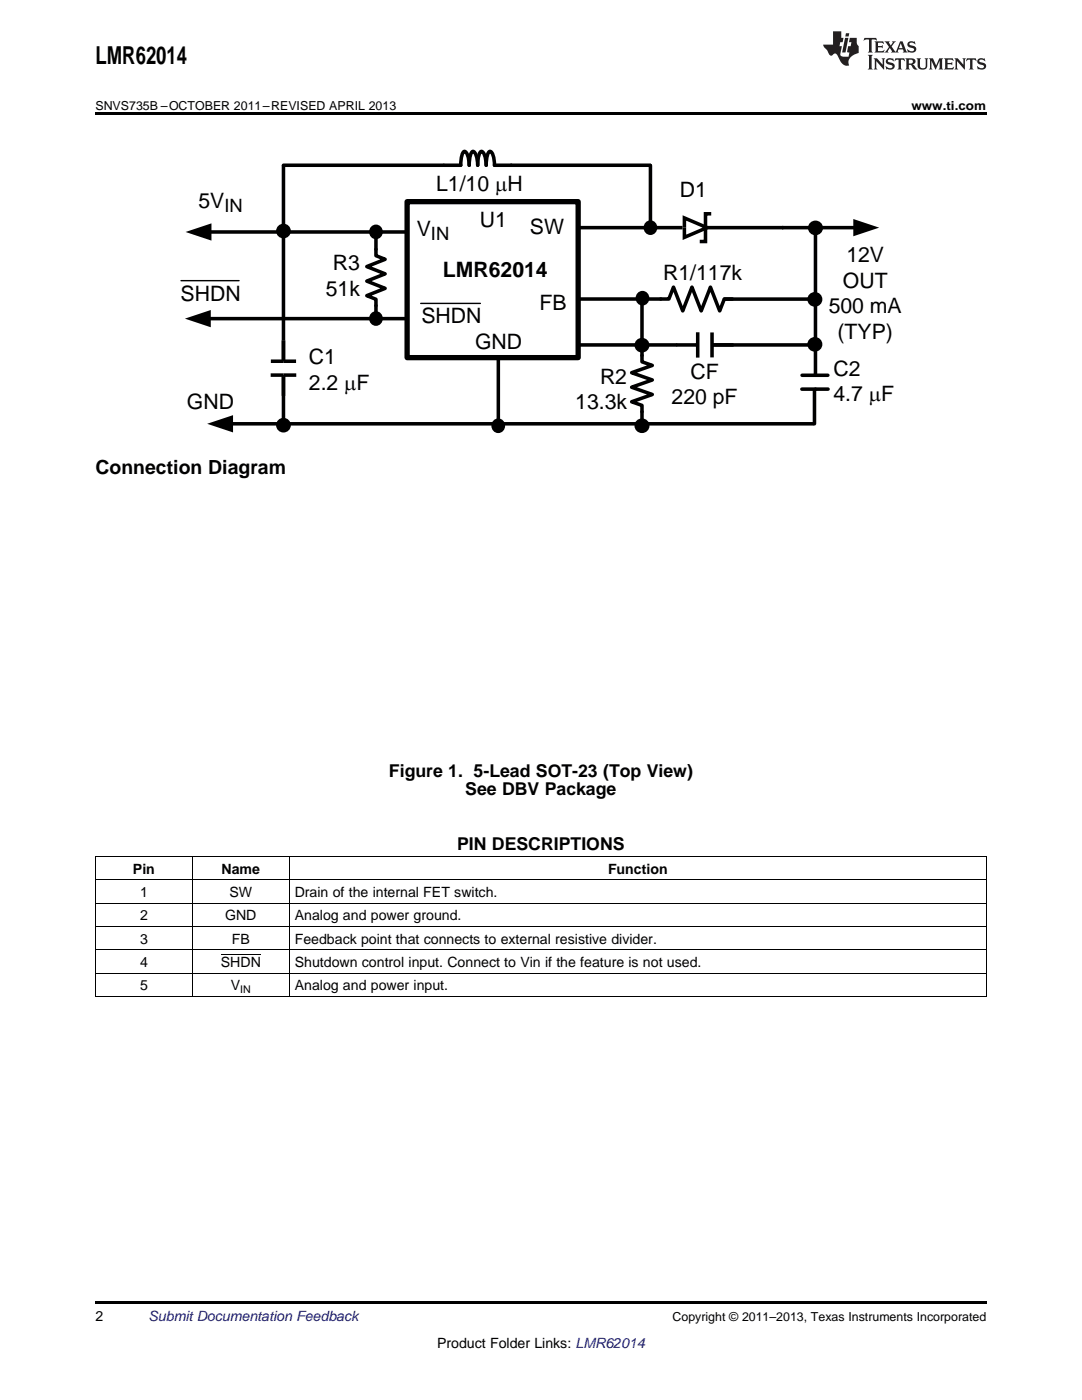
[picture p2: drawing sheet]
<svg xmlns="http://www.w3.org/2000/svg" width="216mm" height="279mm" viewBox="0 0 216 279" stroke-linecap="round" stroke-linejoin="round" font-family="sans-serif">
<path d="M19 22.5h177.8v.5h-177.8zM19 259.7h177.8v.5h-177.8z" fill="#000"/>
<path d="M19 175.6h177.8M19 170.9h177.8M19.1 171v27.9M38.3 171v27.9M57.7 171v27.9M196.8 171v27.9M19 198.8h177.8M19 194.2h177.8M19 189.5h177.8M19 184.9h177.8M19 180.2h177.8" fill="none" stroke="#000" stroke-width=".2"/>
<g fill="none" stroke="#000" stroke-width=".71">
<path d="M56.6 33h31.9M88.6 33h3.3l.1-1.4a1.54 1.54 0 0 1 .7-1.4 .92 .92 0 0 1 .6 .8l.3 2 .1-1.4a1.52 1.52 0 0 1 .7-1.4 3 3 0 0 1 .9 2.8l.1-1.4a1.52 1.52 0 0 1 .7-1.4 3 3 0 0 1 .9 2.8l.1-1.4a1.52 1.52 0 0 1 .7-1.4 2.88 2.88 0 0 1 .9 2.8h31M129.8 33v12.4M75 46.3v4.7l1.8 .8-3.6 1.4 3.6 1.5-3.6 1.4 3.6 1.5-3.6 1.4 1.8 .7v3.9M115.7 59.7h17.8l.9-2.4 1.8 4.7 1.9-4.7 1.8 4.7 1.9-4.7 1.8 4.7 .9-2.3h1.6M128.1 59.7v12.5l2.1 .7-4.2 1.5 4.2 1.4-4.2 1.5 4.2 1.4-4.2 1.5 2.1 .7v4.1M144.5 59.7h18.1M162.7 45.5v29.3M99.4 71.7v13.4M115.7 68.8h19.2M142.7 68.8h19.9M160 77.7h5.2"/>
<path d="M160 74.9h5.2M162.5 77.8v6.8"/>
</g>
<path d="M81.2 40.2h34.2v31.2h-34.2z" fill="none" stroke="#000" stroke-width="1.1"/>
<path d="M36.1 56h11.6M83.9 60.6h12" fill="none" stroke="#000" stroke-width=".28"/>
<g fill="#000">
<path d="M37 46.3l5.2-1.7v3.4zM170.3 43.7l5.1 1.7-5.1 1.8zM36.9 63.6l5.2-1.7v3.4zM41.3 84.6l5.2-1.7v3.4z"/>
<path d="M127.6 58.6a1.04 1.04 0 0 1 1.4 .3 1.04 1.04 0 0 1-.2 1.4 1.04 1.04 0 0 1-1.4-.1 1.18 1.18 0 0 1 .2-1.6z" fill-rule="evenodd"/>
<path d="M129.2 44.5a1.04 1.04 0 0 1 1.4 .3 1.04 1.04 0 0 1-.2 1.4 1.04 1.04 0 0 1-1.4-.1 1.18 1.18 0 0 1 .2-1.6z" fill-rule="evenodd"/>
<path d="M98.8 84.1a1.04 1.04 0 0 1 1.4 .2 1.04 1.04 0 0 1-.2 1.5 1.04 1.04 0 0 1-1.4-.2 1.18 1.18 0 0 1 .2-1.5z" fill-rule="evenodd"/>
<circle cx="56.6" cy="46.1" r="1.11"/>
<circle cx="75" cy="46.3" r="1.07"/>
<circle cx="162.6" cy="59.8" r="1.12"/>
<circle cx="162.7" cy="45.5" r="1.13"/>
<circle cx="75" cy="63.6" r="1.07"/>
<circle cx="128.1" cy="68.9" r="1.12"/>
<circle cx="162.6" cy="68.7" r="1.12"/>
<circle cx="56.6" cy="84.9" r="1.11"/>
<circle cx="128.1" cy="85" r="1.13"/>
</g>
<g fill="none" stroke="#000" stroke-width=".71" stroke-linecap="butt">
<path d="M56.6 33v39.1M41.8 46.3h39M115.7 45.4h20.5M127.6 58.6a1.04 1.04 0 0 1 1.4 .3 1.04 1.04 0 0 1-.2 1.4 1.04 1.04 0 0 1-1.4-.1 1.18 1.18 0 0 1 .2-1.6zM129.2 44.5a1.04 1.04 0 0 1 1.4 .3 1.04 1.04 0 0 1-.2 1.4 1.04 1.04 0 0 1-1.4-.1 1.18 1.18 0 0 1 .2-1.6zM140.2 45.4h30.5M140.8 45.6v2.6h-1.2M140.8 45.3l-4.2-1.8v3.9l4.2-1.8M140.8 45.3v.3M140.8 45.3l.3 .1-.3 .2M141.9 42.7h-1.1v2.6M41.6 63.6h39.3"/>
<path d="M54 74.9h5.1M54 72.1h5.1M56.6 74.9v10M134.9 68.8h4M139.2 66.3v5.1M142.1 66.3v5M142.1 68.8h4.3M46.1 84.6h116.3M98.8 84.1a1.04 1.04 0 0 1 1.4 .2 1.04 1.04 0 0 1-.2 1.5 1.04 1.04 0 0 1-1.4-.2 1.18 1.18 0 0 1 .2-1.5z"/>
<circle cx="56.6" cy="46.1" r="1.11"/>
<circle cx="75" cy="46.3" r="1.07"/>
<circle cx="162.6" cy="59.8" r="1.12"/>
<circle cx="162.7" cy="45.5" r="1.13"/>
<circle cx="75" cy="63.6" r="1.07"/>
<circle cx="128.1" cy="68.9" r="1.12"/>
<circle cx="162.6" cy="68.7" r="1.12"/>
<circle cx="56.6" cy="84.9" r="1.11"/>
<circle cx="128.1" cy="85" r="1.13"/>
</g>
<g fill="#231f20">
<path d="M172.5 7.6l-.1 .5 .4-.2h.6v.1v2.1l-.2 .4h.9l-.2-.4v-2.1l.1-.1h.5l.5 .2-.2-.5zM174.5 8.3l.2 .3v1.5l-.2 .4h1.8l.2-.6a1.04 1.04 0 0 1-1.3 .2v-.7h.6l.3 .2v-.6l-.3 .2h-.6v-.6l.8-.1 .4 .3-.2-.5zM176.5 8.3l.9 1.1-.9 1.1h.8l-.2-.2 .4-.7 .5 .7-.2 .2h1.5l-.2-.2 .2-.4h.9l.1 .4-.2 .2h1l-.3-.3-.7-1.9h-.5l-.9 2-.8-1 .9-1h-.8l.1 .3-.4 .5-.3-.6 .1-.2zM179.7 8.6l.4 1h-.7zM181.3 8.4a.63 .63 0 0 0-.2 .7 .63 .63 0 0 0 .6 .4l.6 .2 .1 .2a.75 .75 0 0 1-.7 .4 .75 .75 0 0 1-.6-.5l.1 .7 .1-.1a1.11 1.11 0 0 0 1.5-.6 1.13 1.13 0 0 0-1.2-.8l-.1-.4a1.04 1.04 0 0 1 1.2 .2l-.2-.5-.2 .1-.4-.2zM173.2 10.9l.2 .4v2.2l-.2 .4h1l-.3-.4v-2.2l.3-.4zM174.3 11.6l.3 .4v1.5l-.3 .4h.8l-.2-.4v-1.3l1.5 1.7v-1.9l.2-.4h-.7l.2 .4v.9l-1.1-1.3zM177 11.8a.62 .62 0 0 0-.2 .7 .62 .62 0 0 0 .6 .4l.6 .1 .1 .3a.76 .76 0 0 1-.7 .3 .76 .76 0 0 1-.7-.4l.2 .7 .1-.1a1.11 1.11 0 0 0 1.5-.6 1.13 1.13 0 0 0-1.2-.8l-.1-.4a1.04 1.04 0 0 1 1.2 .2l-.2-.6-.2 .1-.5-.1zM178.7 11.6l-.2 .6a.61 .61 0 0 1 .8-.3v1.6l-.2 .4h.9l-.2-.4v-1.6a.63 .63 0 0 1 .7 .3l-.1-.6zM180.6 11.6l.3 .4v1.5l-.3 .4h1l-.2-.2-.1-.8 .6 .2a.76 .76 0 0 0 1.2 .7l-1-1a.58 .58 0 0 0 .6-.5 .58 .58 0 0 0-.5-.6zM181.4 11.9h.1a.45 .45 0 0 1 .5 .1 .45 .45 0 0 1 .1 .5l-.8 .2zM182.9 11.6l.2 .2a2.17 2.17 0 0 0 .3 1.9 .99 .99 0 0 0 1.6-.6v-1.1l.2-.4h-.7l.2 .2a1.92 1.92 0 0 1-.2 1.8 .6 .6 0 0 1-.9-.5v-1.1l.2-.4zM185.4 11.6l.2 .4v1.5l-.2 .4h.7l-.2-.4v-1.4l.8 1.8 .8-1.8v1.4l-.2 .4h.9l-.2-.4v-1.5l.2-.4h-.8l-.6 1.5-.6-1.5zM188.4 11.6l.2 .4v1.5l-.2 .4h1.8l.1-.6a1.04 1.04 0 0 1-1.2 .1v-.6h.5l.4 .2v-.6l-.4 .2h-.5v-.7h.8l.3 .3-.1-.6zM190.5 11.6l.2 .4v1.5l-.2 .4h.7l-.2-.4v-1.3l1.5 1.7v-1.9l.2-.4h-.7l.2 .4v.9l-1.1-1.3zM192.9 11.6l-.1 .6a.61 .61 0 0 1 .7-.3l.1 1.6-.3 .4h1l-.3-.4 .1-1.6a.63 .63 0 0 1 .7 .3l-.1-.6zM195.2 11.8a.62 .62 0 0 0-.2 .7 .62 .62 0 0 0 .6 .4l.6 .1 .1 .3a.76 .76 0 0 1-.7 .3 .76 .76 0 0 1-.6-.4l.1 .7 .1-.1a1.11 1.11 0 0 0 1.6-.6 1.13 1.13 0 0 0-1.3-.8l-.1-.4a1.04 1.04 0 0 1 1.2 .2l-.1-.6-.2 .1-.5-.1z"/>
<path d="M166.2 6.3v2.6h-1.9v.4l.8 .9a.91 .91 0 0 0 1 .8 .56 .56 0 0 1 .5-.3 .56 .56 0 0 1 .5 .3l.4 .8a1.53 1.53 0 0 0 1.9 1.2 1.54 1.54 0 0 1 1-2.1l.9-.3v-1.4a1.52 1.52 0 0 1-.4-1.6h-1.3l-.2 .8h.5l-.2 .8h-.5l-.1 1v.2l.4 .1-.2 .8a1.93 1.93 0 0 1-1.6-.3l.3-1.8h-.5l.2-.8h.4l.2-.8h-.4v-1.3zM168.6 7.6l-.6 2.9h.7l.6-2.9zM168.8 6.6l-.1 .7h.6l.2-.7z"/>
</g>
<path d="M44.1 190.5h7.9" fill="none" stroke="#000" stroke-width=".2"/>
<text font-size="4.9" x="19" y="12.8">LMR62014</text>
<g font-size="4.2">
<text x="39.6" y="41.5">5V</text>
<text x="87" y="38.1">L1/10 PH</text>
<text x="135.7" y="39.3">D1</text>
<text x="83.2" y="47.1">V</text>
<text x="95.7" y="45.4">U1</text>
<text x="105.7" y="46.7">SW</text>
<text x="66.4" y="54">R3</text>
<text x="168.9" y="52.3">12V</text>
<text x="65" y="59">51k</text>
<text x="88.4" y="55.3">LMR62014</text>
<text x="132.3" y="55.8">R1/117k</text>
<text x="168.2" y="57.4">OUT</text>
<text x="36" y="60">SHDN</text>
<text x="84.1" y="64.6">SHDN</text>
<text x="107.6" y="61.8">FB</text>
<text x="165.4" y="62.5">500 mA</text>
<text x="94.8" y="69.6">GND</text>
<text x="167.1" y="67.6">(TYP)</text>
<text x="61.6" y="72.6">C1</text>
<text x="61.6" y="77.8">2.2 PF</text>
<text x="119.7" y="76.6">R2</text>
<text x="137.8" y="75.6">CF</text>
<text x="166.3" y="75">C2</text>
<text x="37.3" y="81.7">GND</text>
<text x="114.8" y="81.7">13.3k</text>
<text x="134" y="80.7">220 pF</text>
<text x="166.3" y="80.1">4.7 PF</text>
</g>
<text font-size="3.9" x="19" y="94.5">Connection Diagram</text>
<g font-size="3.7">
<text x="44.8" y="42.3">IN</text>
<text x="86" y="47.9">IN</text>
</g>
<g font-size="3.5">
<text x="77.6" y="155">Figure 1. 5-Lead SOT-23 (Top View)</text>
<text x="92.9" y="158.8">See DBV Package</text>
<text x="91.2" y="169.7">PIN DESCRIPTIONS</text>
</g>
<g font-size="2.8">
<text x="26.5" y="174.3">Pin</text>
<text x="27.9" y="179">1</text>
<text x="44.2" y="174.3">Name</text>
<text x="45.8" y="179">SW</text>
<text x="58.8" y="179">Drain of the internal FET switch.</text>
<text x="121.3" y="174.3">Function</text>
<text x="27.9" y="183.7">2</text>
<text x="44.9" y="183.7">GND</text>
<text x="58.8" y="183.7">Analog and power ground.</text>
<text x="27.9" y="188.3">3</text>
<text x="46.2" y="188.3">FB</text>
<text x="58.8" y="188.3">Feedback point that connects to external resistive divider.</text>
<text x="27.9" y="193">4</text>
<text x="27.9" y="197.6">5</text>
<text x="44.1" y="193">SHDN</text>
<text x="46" y="197.6">V</text>
<text x="58.8" y="193">Shutdown control input. Connect to Vin if the feature is not used.</text>
<text x="58.8" y="197.6">Analog and power input.</text>
<text x="19" y="263.6">2</text>
<text x="87.2" y="269">Product Folder Links: LMR62014</text>
</g>
<text font-size="2.8" fill="#0000c8" x="29.6" y="263.6">Submit Documentation Feedback</text>
<g font-size="2.5">
<text x="19" y="21.9">SNVS735B –OCTOBER 2011–REVISED APRIL 2013</text>
<text x="181.9" y="21.9">www.ti.com</text>
<text x="134.2" y="263.6">Copyright © 2011–2013, Texas Instruments Incorporated</text>
</g>
<text font-size="2.1" x="47.9" y="198.2">IN</text>
</svg>
